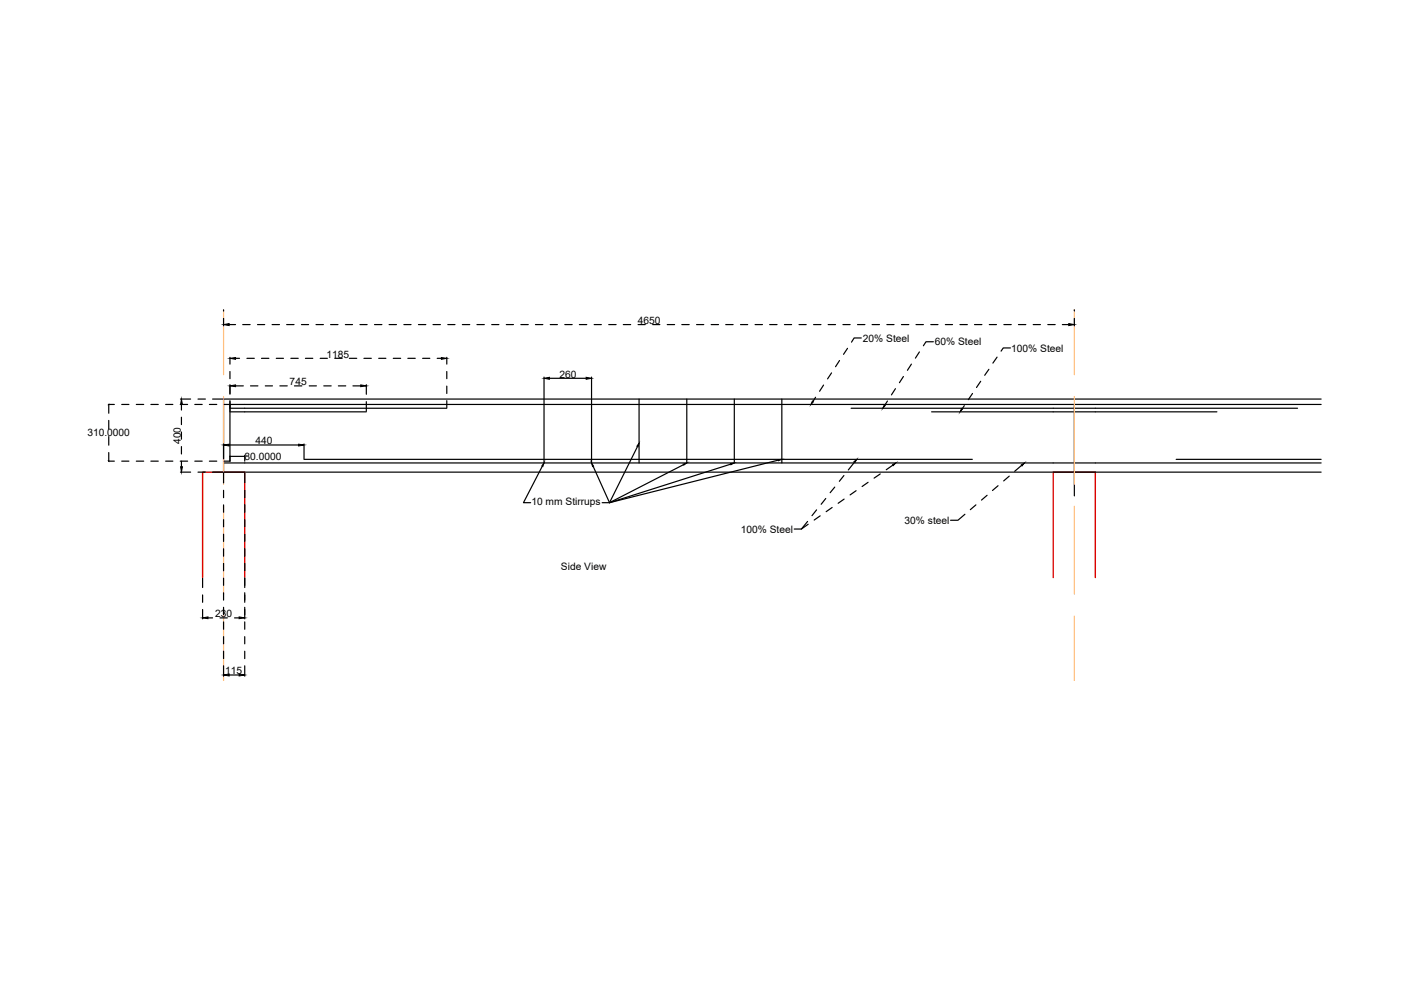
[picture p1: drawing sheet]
<svg xmlns="http://www.w3.org/2000/svg" width="297mm" height="210mm" viewBox="0 0 297 210" stroke-linecap="round" stroke-linejoin="round" font-family="sans-serif">
<!-- layer: 0 -->
<g fill="none" stroke="#000" stroke-width=".25">
<path d="M115.3 80v4.5M125.4 80v4.5M47.4 98.2h232.7M47.4 94.1v3.2M48.6 94.3h14.7M48.8 86.6h45.9M48.8 87.3h28.9M64.5 97.4h141.6M64.5 94.1v3.2M115 98.9l-4 7.7h1.5M115.3 84.6v13.6M116.5 80.2h7.8"/>
<path d="M125.4 84.6v13.6M125.8 98.9l3.4 7.7M135.2 94.7l-6 11.9M135.5 84.6v13.6M144.9 98.5l-15.7 8.1M145.6 84.6v13.6M154.9 98.4l-25.7 8.2M155.7 84.6v13.6M165 97.6l-35.8 9h-1.5M165.8 84.6v13.6M180.5 86.6h94.6M197.5 87.3h60.5"/>
<path d="M227.8 85.8v19.3M249.4 97.4h30.7M280.1 84.6h-232.7v15.5h232.7M280.1 85.8h-231.3v12M47.4 100.1h4.5M223.3 100.1h8.9"/>
</g>
<!-- layer: Brick Wall -->
<path d="M43 122.5v-22.4h8.9v22.4M223.3 122.5v-22.4h8.9v22.4" fill="none" stroke="#d00" stroke-width=".3"/>
<!-- layer: Construction Line -->
<path d="M47.4 65.7v13.7M227.8 65.7v13.7M47.4 84.1v18.6M227.8 84.1v18.6M47.4 107.3v18.7M227.8 107.3v18.7M47.4 130.6v13.7M227.8 130.6v13.7" fill="none" stroke="#ffbf7f" stroke-width=".25"/>
<!-- layer: dimensions -->
<g fill="none" stroke="#000" stroke-width=".25">
<path d="M47.4 65.7v.2M47.4 67.5v1.6M48.6 68.8h1.3M48.8 75.8v1.4M48.8 78.8v1.5M49.9 76h.9M51.5 68.8h1.5M52.4 76h1.5M54.6 68.8h1.5M55.4 76h1.6M57.7 68.8h1.6M58.6 76h1.5"/>
<path d="M60.8 68.8h1.5M61.7 76h1.5M63.9 68.8h1.5M64.8 76h1.5M67 68.8h1.6M67.9 76h1.5M70.1 68.8h1.6M71 76h1.5M73.2 68.8h1.5M74.1 76h1.5M76.3 68.8h1.5M77.2 76h1.5"/>
<path d="M79.4 68.8h1.6M80.3 76h1.5M82.5 68.8h1.6M83.4 76h1.5M85.6 68.8h1.6M86.5 76h1.5M88.7 68.8h1.6M89.6 76h1.5M91.8 68.8h1.6M92.7 76h.9M94.7 75.8v1.4M94.7 78.8v1.5"/>
<path d="M94.9 68.8h1.6M98 68.8h1.6M101.1 68.8h1.6M104.3 68.8h1.5M107.3 68.8h1.6M110.4 68.8h1.6M113.5 68.8h1.6M116.7 68.8h1.5M119.7 68.8h1.6M122.8 68.8h1.6M126 68.8h1.5M129.1 68.8h1.5"/>
<path d="M132.2 68.8h1.5M135.3 68.8h1.5M138.4 68.8h1.5M141.5 68.8h1.5M144.6 68.8h1.5M147.7 68.8h1.5M150.8 68.8h1.5M153.9 68.8h1.5M157 68.8h1.5M160.1 68.8h1.6M163.2 68.8h1.5M166.3 68.8h1.5"/>
<path d="M169.4 68.8h1.5M172.5 68.8h1.6M175.6 68.8h1.6M176.3 79.1l-.8 1.2M178 76.4l-.8 1.4M178.7 68.8h1.5M179.7 73.9l-.9 1.2M181.8 68.8h1.6M182.6 71.7h-1.5l-.6 .8M184.9 68.8h1.6M188 68.8h1.6M191.1 68.8h1.6"/>
<path d="M191.5 79.8l-.8 1.3M193.2 77.2l-.8 1.3M194.2 68.8h1.6M194.9 74.6l-.8 1.3M197.3 68.8h1.6M197.9 72.5h-1.6l-.5 .8M200.4 68.8h1.6M203.5 68.8h1.6M206.6 68.8h1.6M209.7 78.3l-.9 1.3M209.7 68.8h1.6M211.4 75.7l-.9 1.3"/>
<path d="M212.8 68.8h1.6M214.2 73.8h-1.5l-.5 .7M215.9 68.8h1.6M219.1 68.8h1.5M222.2 68.8h1.5M225.2 68.8h1.4M227.8 65.7v.2M227.8 67.5v1.6M23 85.8h1.2M23 97.8h1.2M23.1 85.8v1.8M23.1 89.1v1.9"/>
<path d="M23.1 92.6v1.8M23.1 96v1.7M25.8 85.8h1.5M25.8 97.8h1.5M28.9 85.8h1.6M28.9 97.8h1.6M32 85.8h1.6M32 97.8h1.6M35.1 85.8h1.5M35.1 97.8h1.5M38.2 85.8h1.6M38.2 97.8h1.6"/>
<path d="M38.3 84.6h2.1M38.5 85.8v1.1M38.5 88.5v1.5M38.5 91.6v1.5M38.5 94.7v1.6M38.5 97.8v1.2M41.3 85.8h1.6M41.3 97.8h1.6M42 84.6h1.5M44.4 85.8h1.6M44.4 97.8h1.6M45.1 84.6h2.2"/>
<path d="M47.5 85.8h1.3M48.8 81.6v2M48.8 84.9v2.3M48.8 96.7v1.1h-1.3M48.8 96.8h3M49.9 81.8h1.7M51.9 96.8h.1M51.9 96.7v1.1M53.1 81.8h1.6M56.2 81.8h1.6M59.3 81.8h1.6M62.4 81.8h1.6"/>
<path d="M65.6 81.8h1.5M68.7 81.8h1.5M71.7 81.8h1.6M74.8 81.8h1.7M77.7 81.6v2M77.7 85.2v2M94.7 81.9v1.5M94.7 84.9v1.5M172.9 84.2l-.5 .9M174.6 81.6l-.8 1.4M181.2 98l-1.3 1.6M188.2 85l-.6 .9"/>
<path d="M189.3 98.6l-1.4 1M189.9 82.4l-.9 1.3M204.5 86l-.5 .7M206.2 83.4l-.9 1.3M207.9 80.8l-.9 1.4M216.6 98.7l-1.5 1.2M38.3 100.1h2.1M42 100.1h1.5M45.1 100.1h2.2M47.4 100.2v2.2M47.4 104v1.5M47.4 107v1.6"/>
<path d="M47.4 110.2v1.5M47.4 113.3v1.5M47.4 116.4v1.5M47.4 119.5v1.5M51.9 100.2v2.2M51.9 104v1.5M51.9 107v1.6M51.9 110.2v1.5M51.9 113.3v1.5M51.9 116.4v1.5M51.9 119.5v1.5M171.2 110.6l-1.3 1.6"/>
<path d="M171.4 111.2l-1.5 1h-1.5M173.1 108.1l-.9 1.2M173.9 109.4l-1.3 .9M175.1 105.7l-1 1.2M176.4 107.6l-1.2 .9M177 103.3l-1 1.2M178.9 100.8l-.9 1.3M179 105.8l-1.3 .9M181.5 104l-1.3 .9M184.1 102.3l-1.3 .9M186.6 100.5l-1.3 .9M204.6 109l-1.5 1.3h-1.6"/>
<path d="M206.9 107l-1.2 1.1M209.3 105l-1.2 1M211.6 103l-1.2 1M214 101l-1.2 1M43 122.6v2M43 126.1v1.6M43 129.2v2M44.1 131h1M46.6 131h1.6M47.4 122.6v1.5M47.4 125.7v1.5M47.4 128.8v1.5"/>
<path d="M47.4 131.9v1.5M47.4 135v1.5M47.4 138.1v1.5M49.7 131h1M51.9 122.6v2M51.9 125.7v2M51.9 128.8v2.4M51.9 131.9v1.5M51.9 135v1.5M51.9 138.1v1.5M47.4 141.2v2.2M48.6 143.1h2.1"/>
<path d="M51.9 141.2v2.2"/>
</g>
<g fill="#000" stroke="#000" stroke-width=".21">
<path d="M47.4 68.8l1.2-.2v.4zM48.8 76l1.1-.2v.4zM93.6 75.8l1.1 .2-1.1 .2zM226.6 68.6l1.2 .2-1.2 .2zM38.5 84.6l.2 1.2h-.4zM38.3 99h.4l-.2 1.1zM48.8 81.8l1.1-.2v.4zM76.5 81.6l1.2 .2-1.2 .2zM172.2 85l.3 .2-.6 .6zM181 97.9l.6-.5-.3 .7zM187.5 85.8l.2 .2-.5 .6zM189.3 98.5l.6-.3-.5 .5z"/>
<path d="M203.9 86.6l.2 .1-.5 .6zM216.5 98.6l.7-.4-.5 .6zM43 131l1.1-.2v.4zM50.7 130.8l1.2 .2-1.2 .2zM47.4 143.1l1.2-.2v.4zM50.7 142.9l1.2 .2-1.2 .2z"/>
</g>
<!-- layer: 0 -->
<path d="M115.3 80.2l1.2-.2v.4zM124.3 80l1.1 .2-1.1 .2zM47.4 94.3l1.2-.1v.4zM63.3 94.2l1.2 .1-1.2 .3zM115.3 98.2l-.2 .7-.2-.1zM125.4 98.2l.4 .6-.2 .1zM135.5 94l-.2 .7-.3-.1zM144.9 98.4l.7-.2-.6 .4zM154.9 98.3l.8-.1-.7 .3zM165 97.4h.8l-.8 .3z" fill="#000" stroke="#000" stroke-width=".21"/>
<g font-size="2.2">
<text x="135.2" y="68.7">4650</text>
<text x="69.2" y="75.8">1185</text>
<text x="183" y="72.5">20% Steel</text>
<text x="198.2" y="73.2">60% Steel</text>
<text x="214.4" y="74.5">100% Steel</text>
<text x="61.4" y="81.6">745</text>
<text x="118.6" y="80.1">260</text>
<text x="18.5" y="92.5">310.0000</text>
<text x="38.3" y="94.1" transform="rotate(-90 38.3 94.1)">400</text>
<text x="54.2" y="94.2">440</text>
<text x="51.8" y="97.5">80.0000</text>
<text x="112.7" y="107.2">10 mm Stirrups</text>
<text x="157" y="112.9">100% Steel</text>
<text x="191.8" y="111.1">30% steel</text>
<text x="118.9" y="120.9">Side View</text>
<text x="45.6" y="130.8">230</text>
<text x="47.7" y="142.9">115</text>
</g>
</svg>
